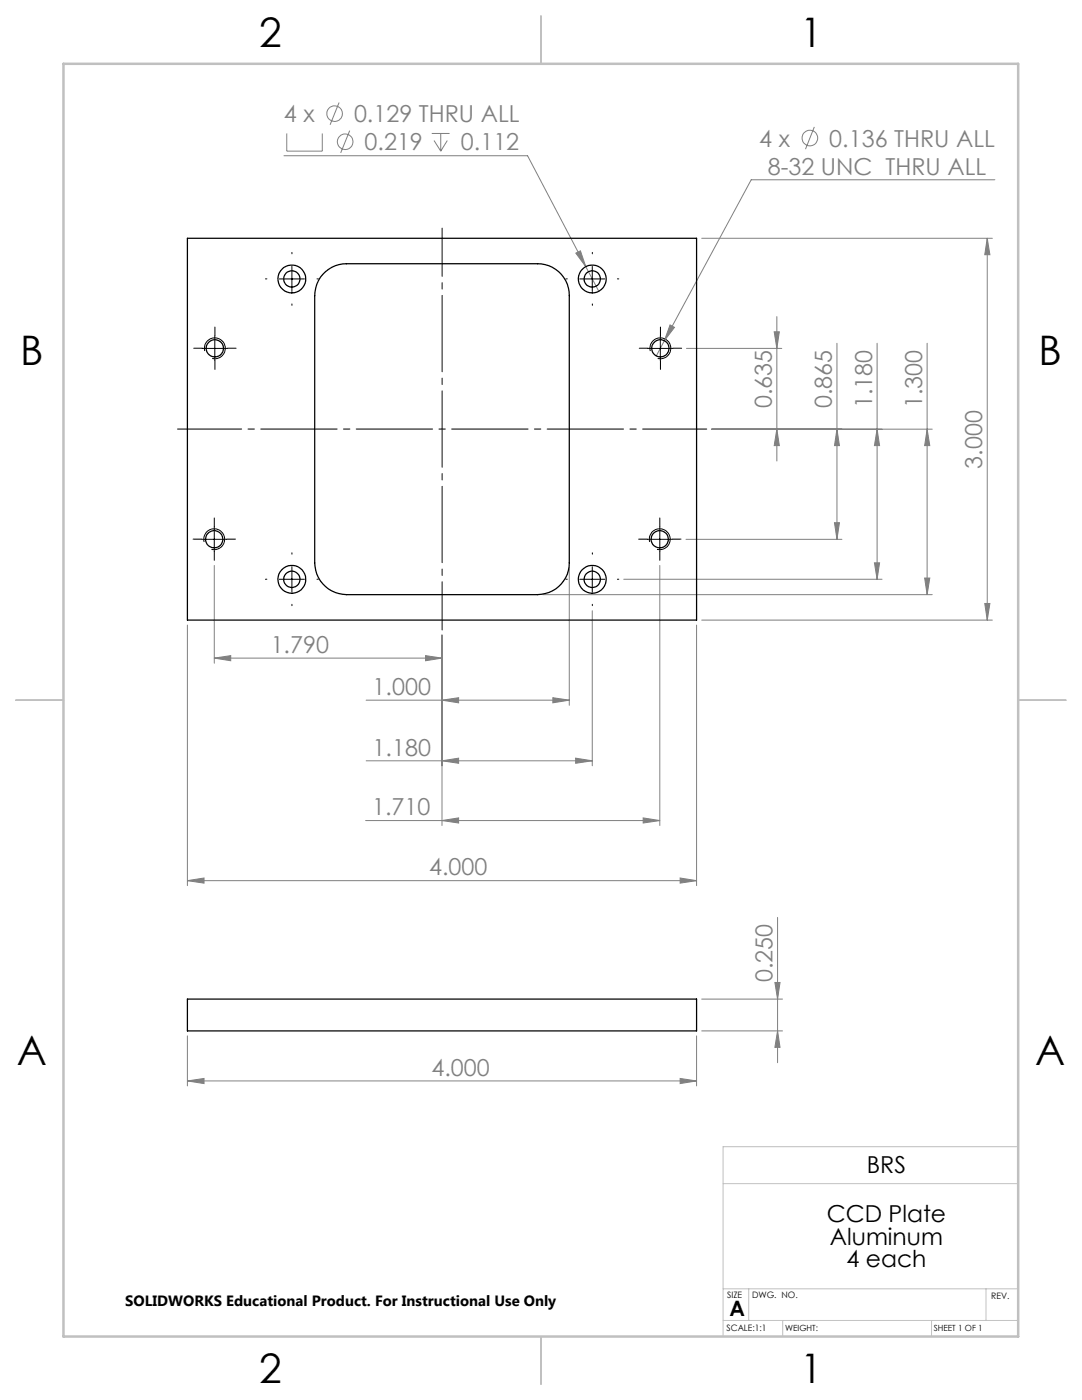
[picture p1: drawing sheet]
<svg xmlns="http://www.w3.org/2000/svg" width="216mm" height="279mm" viewBox="0 0 216 279" stroke-linecap="round" stroke-linejoin="round" font-family="sans-serif">
<g fill="none" stroke="#808080" stroke-width=".2">
<path d="M56.7 31.1h48.6l11.6 22.1M57.2 26.6v3.6h7.1v-3.6M67.7 20.5l-1.8 4.4M69.8 26.1l-1.8 4.4M86.1 26.6h3.6M86.6 28l1.3 2.2M87.9 26.6v3.6M89.3 28l-1.4 2.2M162.5 25.3l-1.8 4.5M198.5 35.9h-48.6l-17.3 32.1M114.9 50.5l.9-.4 1.1 3.1zM116.9 53.2l2.6 4.9"/>
<path d="M140 47.6h58M197 47.6v76.2M197 47.6l.5 3.2h-1zM132.6 68l-1.6 3M133.7 64.8l.9 .5-2 2.7zM137 69.5h19M154.5 66.2h1l-.5 3.3zM155 63.2v28.8M167 68.5v39.1M175 68.5v47.1M185 68.5v50.2M142 85.7h44"/>
<path d="M155 85.7l.5 3.2h-1zM167 85.7l.5 3.2h-1zM175 85.7l.5 3.2h-1zM185 85.7l.5 3.2h-1zM42.8 112.9v19.5M108.3 118.7h77.7M113.6 113.3v27.5M124.5 115.6h51.5M131.7 112.9v51.8M136.9 107.6h31.1M166.5 104.3h1l-.5 3.3zM174.5 112.3h1l-.5 3.3z"/>
<path d="M184.5 115.4h1l-.5 3.3zM37.4 124.7v52M42.8 131.3l3.2-.5v1.1zM42.8 131.3h45.4M73.1 139.7h40.5M84.9 130.8l3.3 .5-3.3 .6zM88.2 139.7l3.3-.5v1.1zM88.2 126.8v37.9M110.3 139.2l3.3 .5-3.3 .6zM118.2 121.9v30.9M139 124.7v52M140 123.8h58"/>
<path d="M196.5 120.4h1l-.5 3.4zM73.1 151.8h45.1M88.2 151.8l3.3-.5v1zM114.9 151.3l3.3 .5-3.3 .5zM37.4 175.8l3.3-.6v1zM37.4 175.8h101.6M73 163.8h58.7M88.2 163.8l3.3-.6v1.1zM128.3 163.2l3.4 .6-3.4 .5zM135.7 175.2l3.3 .6-3.3 .4zM140 199.4h16.1M154.6 196.1h1l-.4 3.3z"/>
<path d="M155.2 183.1v29M37.4 215.7l3.3-.5v1.1zM37.4 206.7v10M37.4 215.7h101.6M135.7 215.2l3.3 .5-3.3 .6zM139 206.7v10M140 205.7h16.1M155.2 205.7l.4 3.3h-1z"/>
<circle cx="66.8" cy="22.7" r="1.55"/>
<circle cx="68.9" cy="28.3" r="1.55"/>
<circle cx="161.6" cy="27.5" r="1.55"/>
</g>
<g fill="none" stroke="#000" stroke-width=".2">
<path d="M55.7 55.7h5M58.2 53.2v5M115.7 55.7h5M118.2 53.2v5M40.4 69.5h5M40.9 70.1a2.09 2.09 0 0 1 1.8-2.7 2.09 2.09 0 0 1 2.2 2.3 2.09 2.09 0 0 1-2.6 1.8M42.9 67v5M129.3 69.5h5M129.8 70.1a2.09 2.09 0 0 1 1.8-2.7 2.09 2.09 0 0 1 2.2 2.3 2.09 2.09 0 0 1-2.6 1.8M131.8 67v5M40.3 107.6h4.9M40.7 108.2a2.08 2.08 0 0 1 1.9-2.6 2.08 2.08 0 0 1 2.2 2.3 2.08 2.08 0 0 1-2.6 1.7"/>
<path d="M42.8 105.1v5M55.7 115.6h5M58.2 113.1v5M115.7 115.6h5M118.2 113.1v5M129.2 107.6h4.9M129.6 108.2a2.08 2.08 0 0 1 1.9-2.6 2.08 2.08 0 0 1 2.2 2.3 2.08 2.08 0 0 1-2.6 1.7M131.7 105.1v5"/>
</g>
<path d="M88.2 125.7v-80.2" fill="none" stroke="#000" stroke-width=".2" stroke-dasharray="15.2 1.3 1.3 1.3" stroke-dashoffset="5.6"/>
<path d="M35.4 85.6h105.6" fill="none" stroke="#000" stroke-width=".2" stroke-dasharray="15.2 1.3 1.3 1.3" stroke-dashoffset="2.4"/>
<path d="M144.3 236.2h58.9M203.2 228.8h-58.9v37.9M144.3 257.2h58.9M149.4 257.2v6.3M196.7 257.2v6.3M144.3 263.5h58.9M156.2 263.5v3.2M185.9 263.5v3.2" fill="none" stroke="#c0c0c0" stroke-width=".2"/>
<path d="M108 3.2v9.5M3.1 139.7h9.6M203.2 139.7h9.5M108 266.7v9.6" fill="none" stroke="#c0c0c0" stroke-width=".25"/>
<path d="M12.7 12.7h190.5v254h-190.5z" fill="none" stroke="#c0c0c0" stroke-width=".5"/>
<g fill="none" stroke="#000" stroke-width=".2" stroke-dasharray="15.2 1.3 1.3 1.3">
<path d="M53.3 55.7h-.3M58.3 50.7v-.3M63.3 55.7h.2M113.2 55.7h-.3M118.2 50.7v-.3M123.2 55.7h.3M40.4 69.5h-1.7M42.9 67v-1.7M42.9 72v1.7M45.4 69.5h1.7M58.3 60.7v.2M118.2 60.7v.2"/>
<path d="M129.3 69.5h-1.7M131.8 67v-1.7M131.8 72v1.7M134.3 69.5h1.7M40.3 107.6h-1.8M42.8 105.1v-1.7M42.8 110.1v1.7M45.3 107.6h1.7M53.3 115.6h-.3M58.3 110.6v-.3M63.3 115.6h.2M113.2 115.6h-.3"/>
<path d="M118.2 110.6v-.3M123.2 115.6h.3M129.2 107.6h-1.8M131.7 105.1v-1.7M131.7 110.1v1.7M134.2 107.6h1.7M58.3 120.6v.3M118.2 120.6v.3"/>
</g>
<g fill="#808080">
<path d="M37.4 175.8l3.3-.6v1zM135.7 175.2l3.3 .6-3.3 .4zM114.9 50.5l2 2.7-1.1-3.1zM133.7 64.8l-1.1 3.2 2-2.7zM37.4 215.7l3.3-.5v1.1zM135.7 215.2l3.3 .5-3.3 .6z"/>
<path d="M42.8 131.3l3.2-.5v1.1zM84.9 130.8l3.3 .5-3.3 .6z"/>
<path d="M110.3 139.2l3.3 .5-3.3 .6zM88.2 139.7l3.3-.5v1.1zM128.3 163.2l3.4 .6-3.4 .5zM88.2 163.8l3.3-.6v1.1zM114.9 151.3l3.3 .5-3.3 .5zM88.2 151.8l3.3-.5v1z"/>
<path d="M184.5 115.4h1l-.5 3.3zM185 85.7l.5 3.2h-1zM174.5 112.3h1l-.5 3.3zM175 85.7l.5 3.2h-1zM166.5 104.3h1l-.5 3.3zM167 85.7l.5 3.2h-1z"/>
<path d="M196.5 120.4h1l-.5 3.4zM197 47.6l.5 3.2h-1z"/>
<path d="M154.5 66.2h1l-.5 3.3zM155 85.7l.5 3.2h-1zM154.6 196.1h1l-.4 3.3zM155.2 205.7l.4 3.3h-1z"/>
</g>
<g fill="none" stroke="#000" stroke-width=".25">
<path d="M37.4 47.6h101.6v76.2h-101.6zM64.4 54.8a6.2 6.2 0 0 1 4.7-2.2h38.1a6.3 6.3 0 0 1 6.4 6.4v53.3a6.4 6.4 0 0 1-6.4 6.4h-38.1a6.4 6.4 0 0 1-6.3-6.4v-53.3a6.4 6.4 0 0 1 1.6-4.2zM37.4 199.4h101.6v6.3h-101.6z"/>
<circle cx="58.2" cy="55.7" r="2.78"/>
<circle cx="58.2" cy="55.7" r="1.63"/>
<circle cx="118.2" cy="55.7" r="2.78"/>
<circle cx="118.2" cy="55.7" r="1.63"/>
<circle cx="42.9" cy="69.5" r="1.72"/>
<circle cx="131.8" cy="69.5" r="1.72"/>
<circle cx="42.7" cy="107.6" r="1.72"/>
<circle cx="58.2" cy="115.6" r="2.78"/>
<circle cx="58.2" cy="115.6" r="1.64"/>
<circle cx="118.2" cy="115.6" r="2.78"/>
<circle cx="118.2" cy="115.6" r="1.64"/>
<circle cx="131.6" cy="107.6" r="1.72"/>
</g>
<g font-size="8.1">
<text x="51.7" y="9.3">2</text>
<text x="159.7" y="9.3">1</text>
<text x="4" y="72.8">B</text>
<text x="207.2" y="72.8">B</text>
<text x="3.3" y="212.5">A</text>
<text x="206.5" y="212.5">A</text>
<text x="51.7" y="276">2</text>
<text x="159.7" y="276">1</text>
</g>
<g font-size="4.7" fill="#808080">
<text x="56.7" y="24.4">4 x</text>
<text x="70.6" y="24.4">0.129 THRU ALL</text>
<text x="72.8" y="30">0.219</text>
<text x="92" y="30">0.112</text>
<text x="151.5" y="29.2">4 x</text>
<text x="165.5" y="29.2">0.136 THRU ALL</text>
<text x="153.2" y="34.9">8-32 UNC THRU ALL</text>
<text x="154" y="81.4" transform="rotate(-90 154 81.4)">0.635</text>
<text x="166" y="81.4" transform="rotate(-90 166 81.4)">0.865</text>
<text x="174" y="81.4" transform="rotate(-90 174 81.4)">1.180</text>
<text x="184" y="81.4" transform="rotate(-90 184 81.4)">1.300</text>
<text x="196" y="93.5" transform="rotate(-90 196 93.5)">3.000</text>
<text x="54" y="130.3">1.790</text>
<text x="74.4" y="138.7">1.000</text>
<text x="74.4" y="150.8">1.180</text>
<text x="74.3" y="162.7">1.710</text>
<text x="85.6" y="174.7">4.000</text>
<text x="154.1" y="196" transform="rotate(-90 154.1 196)">0.250</text>
<text x="86.1" y="214.7">4.000</text>
</g>
<g font-size="4.7">
<text x="173" y="234.1">BRS</text>
<text x="165" y="243.9">CCD Plate</text>
<text x="165.6" y="248.4">Aluminum</text>
<text x="168.9" y="252.9">4 each</text>
</g>
<text font-size="4.2" x="145.6" y="262.7">A</text>
<text font-size="3" x="25" y="260.7">SOLIDWORKS Educational Product. For Instructional Use Only</text>
<g font-size="1.8">
<text x="145.1" y="259">SIZE</text>
<text x="150.1" y="259.1">DWG. NO.</text>
<text x="197.8" y="259.2">REV.</text>
<text x="145" y="265.7">SCALE:1:1</text>
</g>
<g font-size="1.7">
<text x="156.7" y="265.7">WEIGHT:</text>
<text x="186.3" y="265.7">SHEET 1 OF 1</text>
</g>
</svg>
